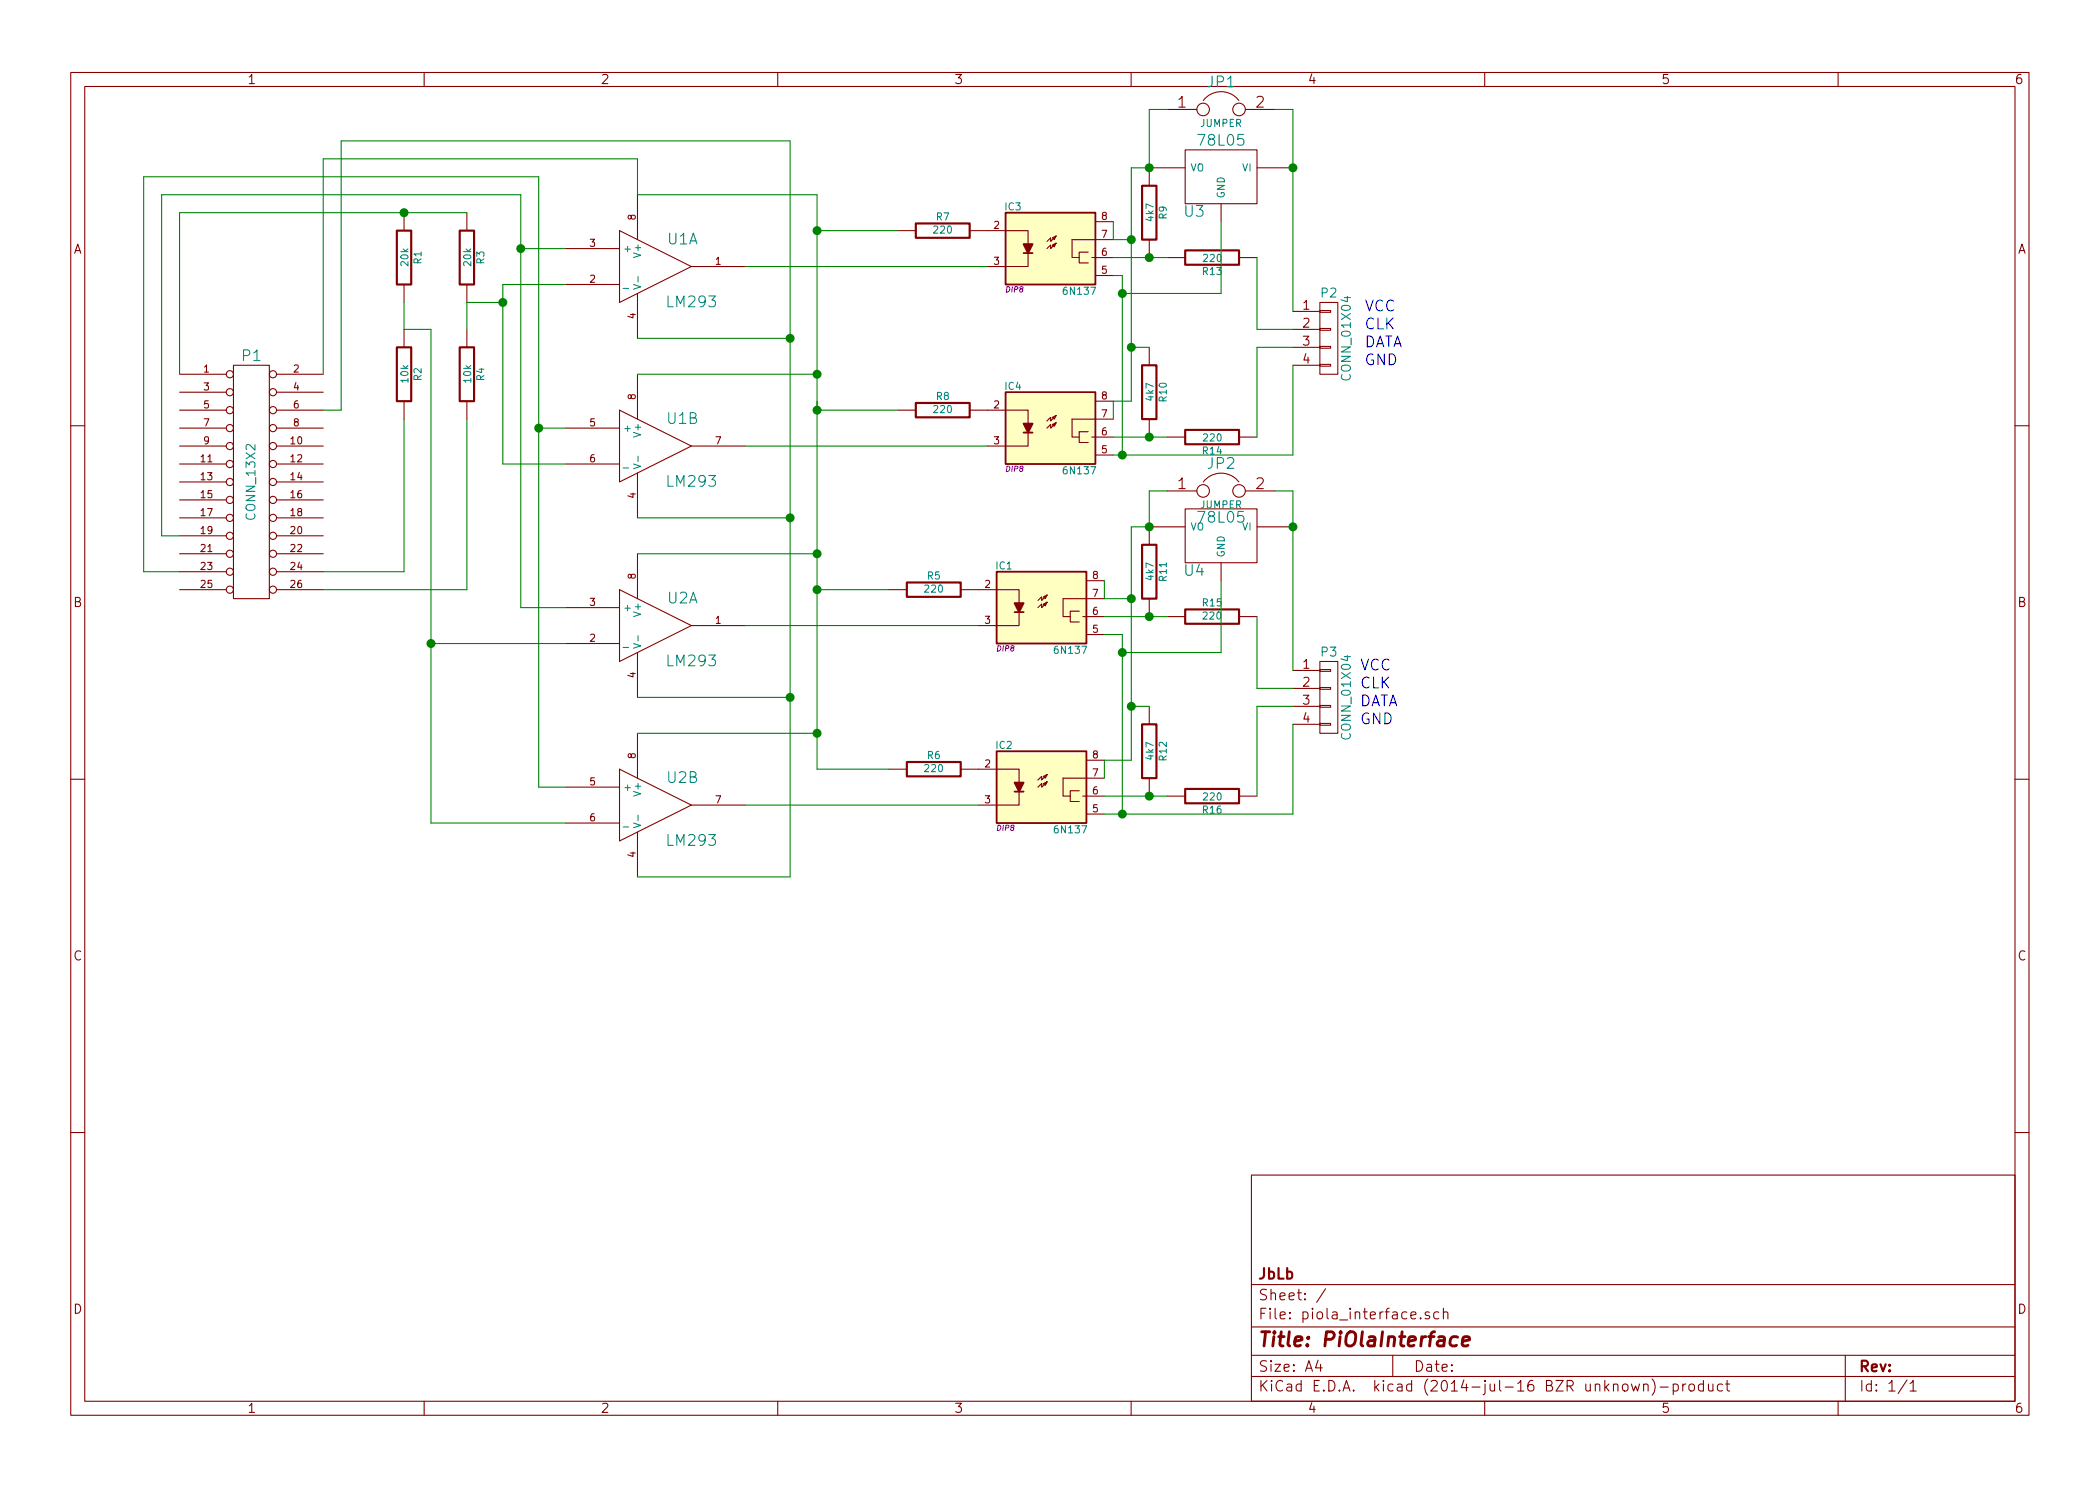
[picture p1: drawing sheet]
EESchema Schematic File Version 2
LIBS:power
LIBS:device
LIBS:transistors
LIBS:conn
LIBS:linear
LIBS:regul
LIBS:74xx
LIBS:cmos4000
LIBS:adc-dac
LIBS:memory
LIBS:xilinx
LIBS:special
LIBS:microcontrollers
LIBS:dsp
LIBS:microchip
LIBS:analog_switches
LIBS:motorola
LIBS:texas
LIBS:intel
LIBS:audio
LIBS:interface
LIBS:digital-audio
LIBS:philips
LIBS:display
LIBS:cypress
LIBS:siliconi
LIBS:opto
LIBS:atmel
LIBS:contrib
LIBS:valves
LIBS:6n137
LIBS:Conn-raspberry
LIBS:piola_interface-cache
EELAYER 25 0
EELAYER END
$Descr A4 11693 8268
encoding utf-8
Sheet 1 1
Title "PiOlaInterface"
Date ""
Rev ""
Comp "JbLb"
Comment1 ""
Comment2 ""
Comment3 ""
Comment4 ""
$EndDescr
$Comp
L LM293 U1
U 1 1
P 3650 1475
F 0 "U1" H 3800 1625 60  0000 C CNN
F 1 "LM293" H 3850 1275 60  0000 C CNN
F 2 "" H 3650 1475 60  0000 C CNN
F 3 "" H 3650 1475 60  0000 C CNN
	1    3650 1475
	1    0    0    -1  
$EndComp
$Comp
L LM293 U1
U 2 1
P 3650 2475
F 0 "U1" H 3800 2625 60  0000 C CNN
F 1 "LM293" H 3850 2275 60  0000 C CNN
F 2 "" H 3650 2475 60  0000 C CNN
F 3 "" H 3650 2475 60  0000 C CNN
	2    3650 2475
	1    0    0    -1  
$EndComp
$Comp
L LM293 U2
U 1 1
P 3650 3475
F 0 "U2" H 3800 3625 60  0000 C CNN
F 1 "LM293" H 3850 3275 60  0000 C CNN
F 2 "" H 3650 3475 60  0000 C CNN
F 3 "" H 3650 3475 60  0000 C CNN
	1    3650 3475
	1    0    0    -1  
$EndComp
$Comp
L LM293 U2
U 2 1
P 3650 4475
F 0 "U2" H 3800 4625 60  0000 C CNN
F 1 "LM293" H 3850 4275 60  0000 C CNN
F 2 "" H 3650 4475 60  0000 C CNN
F 3 "" H 3650 4475 60  0000 C CNN
	2    3650 4475
	1    0    0    -1  
$EndComp
$Comp
L CONN_13X2 P1
U 1 1
P 1400 2675
F 0 "P1" H 1400 3375 60  0000 C CNN
F 1 "CONN_13X2" V 1400 2675 50  0000 C CNN
F 2 "" H 1400 2675 60  0000 C CNN
F 3 "" H 1400 2675 60  0000 C CNN
	1    1400 2675
	1    0    0    -1  
$EndComp
$Comp
L R R1
U 1 1
P 2250 1425
F 0 "R1" V 2330 1425 40  0000 C CNN
F 1 "20k" V 2257 1426 40  0000 C CNN
F 2 "" V 2180 1425 30  0000 C CNN
F 3 "" H 2250 1425 30  0000 C CNN
	1    2250 1425
	1    0    0    -1  
$EndComp
$Comp
L R R2
U 1 1
P 2250 2075
F 0 "R2" V 2330 2075 40  0000 C CNN
F 1 "10k" V 2257 2076 40  0000 C CNN
F 2 "" V 2180 2075 30  0000 C CNN
F 3 "" H 2250 2075 30  0000 C CNN
	1    2250 2075
	1    0    0    -1  
$EndComp
$Comp
L R R3
U 1 1
P 2600 1425
F 0 "R3" V 2680 1425 40  0000 C CNN
F 1 "20k" V 2607 1426 40  0000 C CNN
F 2 "" V 2530 1425 30  0000 C CNN
F 3 "" H 2600 1425 30  0000 C CNN
	1    2600 1425
	1    0    0    -1  
$EndComp
$Comp
L R R4
U 1 1
P 2600 2075
F 0 "R4" V 2680 2075 40  0000 C CNN
F 1 "10k" V 2607 2076 40  0000 C CNN
F 2 "" V 2530 2075 30  0000 C CNN
F 3 "" H 2600 2075 30  0000 C CNN
	1    2600 2075
	1    0    0    -1  
$EndComp
$Comp
L R R7
U 1 1
P 5250 1275
F 0 "R7" V 5330 1275 40  0000 C CNN
F 1 "220" V 5257 1276 40  0000 C CNN
F 2 "" V 5180 1275 30  0000 C CNN
F 3 "" H 5250 1275 30  0000 C CNN
	1    5250 1275
	0    -1   -1   0   
$EndComp
$Comp
L R R8
U 1 1
P 5250 2275
F 0 "R8" V 5330 2275 40  0000 C CNN
F 1 "220" V 5257 2276 40  0000 C CNN
F 2 "" V 5180 2275 30  0000 C CNN
F 3 "" H 5250 2275 30  0000 C CNN
	1    5250 2275
	0    -1   -1   0   
$EndComp
$Comp
L R R5
U 1 1
P 5200 3275
F 0 "R5" V 5280 3275 40  0000 C CNN
F 1 "220" V 5207 3276 40  0000 C CNN
F 2 "" V 5130 3275 30  0000 C CNN
F 3 "" H 5200 3275 30  0000 C CNN
	1    5200 3275
	0    -1   -1   0   
$EndComp
$Comp
L R R6
U 1 1
P 5200 4275
F 0 "R6" V 5280 4275 40  0000 C CNN
F 1 "220" V 5207 4276 40  0000 C CNN
F 2 "" V 5130 4275 30  0000 C CNN
F 3 "" H 5200 4275 30  0000 C CNN
	1    5200 4275
	0    -1   -1   0   
$EndComp
Wire Wire Line
	1000 1175 1000 2075
Wire Wire Line
	2250 1675 2250 1825
Wire Wire Line
	2600 1675 2600 1825
Wire Wire Line
	1000 1175 2600 1175
Wire Wire Line
	1800 3175 2250 3175
Wire Wire Line
	2250 3175 2250 2325
Wire Wire Line
	1800 3275 2600 3275
Wire Wire Line
	2600 3275 2600 2325
Wire Wire Line
	2400 4575 3150 4575
Wire Wire Line
	3150 3575 2400 3575
Connection ~ 2400 3575
Wire Wire Line
	2800 2575 3150 2575
Wire Wire Line
	2800 1575 3150 1575
Wire Wire Line
	1000 2975 900  2975
Wire Wire Line
	900  2975 900  1075
Wire Wire Line
	900  1075 2900 1075
Wire Wire Line
	2900 1075 2900 3375
Wire Wire Line
	2900 1375 3150 1375
Wire Wire Line
	2900 3375 3150 3375
Connection ~ 2900 1375
Connection ~ 2250 1175
Wire Wire Line
	1000 3175 800  3175
Wire Wire Line
	800  3175 800  975 
Wire Wire Line
	800  975  3000 975 
Wire Wire Line
	3000 975  3000 4375
Wire Wire Line
	3000 2375 3150 2375
Wire Wire Line
	3000 4375 3150 4375
Connection ~ 3000 2375
Wire Wire Line
	2600 1675 2800 1675
Wire Wire Line
	2800 1575 2800 2575
Connection ~ 2800 1675
Wire Wire Line
	2250 1825 2400 1825
Wire Wire Line
	2400 1825 2400 4575
Wire Wire Line
	4150 1475 5500 1475
Wire Wire Line
	4150 2475 5500 2475
Wire Wire Line
	4150 3475 5450 3475
Wire Wire Line
	4150 4475 5450 4475
Wire Wire Line
	4550 4075 3550 4075
Wire Wire Line
	4550 1075 4550 4275
Wire Wire Line
	4550 4275 4950 4275
Wire Wire Line
	1800 2075 1800 875 
Wire Wire Line
	1800 875  3550 875 
Wire Wire Line
	3550 875  3550 1075
Wire Wire Line
	3550 1075 4550 1075
Connection ~ 4550 4075
Wire Wire Line
	3550 3075 4550 3075
Connection ~ 4550 3075
Wire Wire Line
	3550 2075 4550 2075
Connection ~ 4550 2075
Wire Wire Line
	5000 1275 4550 1275
Connection ~ 4550 1275
Wire Wire Line
	5000 2275 4550 2275
Wire Wire Line
	4550 2275 4550 2225
Wire Wire Line
	4950 3275 4550 3275
Connection ~ 4550 3275
Wire Wire Line
	4400 4875 3550 4875
Wire Wire Line
	4400 775  4400 4875
Wire Wire Line
	4400 3875 3550 3875
Wire Wire Line
	4400 775  1900 775 
Wire Wire Line
	1900 775  1900 2275
Wire Wire Line
	1900 2275 1800 2275
Wire Wire Line
	3550 2875 4400 2875
Connection ~ 4400 2875
Connection ~ 4400 3875
Wire Wire Line
	3550 1875 4400 1875
Connection ~ 4400 1875
Connection ~ 4550 2275
$Comp
L 6N137 IC3
U 1 1
P 5850 1375
F 0 "IC3" H 5640 1605 40  0000 C CNN
F 1 "6N137" H 6010 1135 40  0000 C CNN
F 2 "DIP8" H 5650 1145 30  0000 C CIN
F 3 "" H 5850 1375 60  0000 C CNN
	1    5850 1375
	1    0    0    -1  
$EndComp
$Comp
L 6N137 IC4
U 1 1
P 5850 2375
F 0 "IC4" H 5640 2605 40  0000 C CNN
F 1 "6N137" H 6010 2135 40  0000 C CNN
F 2 "DIP8" H 5650 2145 30  0000 C CIN
F 3 "" H 5850 2375 60  0000 C CNN
	1    5850 2375
	1    0    0    -1  
$EndComp
$Comp
L 6N137 IC1
U 1 1
P 5800 3375
F 0 "IC1" H 5590 3605 40  0000 C CNN
F 1 "6N137" H 5960 3135 40  0000 C CNN
F 2 "DIP8" H 5600 3145 30  0000 C CIN
F 3 "" H 5800 3375 60  0000 C CNN
	1    5800 3375
	1    0    0    -1  
$EndComp
$Comp
L 6N137 IC2
U 1 1
P 5800 4375
F 0 "IC2" H 5590 4605 40  0000 C CNN
F 1 "6N137" H 5960 4135 40  0000 C CNN
F 2 "DIP8" H 5600 4145 30  0000 C CIN
F 3 "" H 5800 4375 60  0000 C CNN
	1    5800 4375
	1    0    0    -1  
$EndComp
Wire Wire Line
	6150 3525 6250 3525
Wire Wire Line
	6250 3525 6250 4525
Wire Wire Line
	6150 4525 7200 4525
Wire Wire Line
	6150 4325 6150 4225
Wire Wire Line
	6150 4225 6300 4225
Wire Wire Line
	6300 4225 6300 2925
Wire Wire Line
	6300 3325 6150 3325
Wire Wire Line
	6150 3325 6150 3225
Wire Wire Line
	6200 1225 6200 1325
Wire Wire Line
	6200 2225 6200 2325
Wire Wire Line
	6200 2525 7200 2525
Wire Wire Line
	6250 2525 6250 1525
Wire Wire Line
	6250 1525 6200 1525
Wire Wire Line
	6300 2225 6200 2225
Wire Wire Line
	6300 925  6300 2225
Wire Wire Line
	6200 1325 6300 1325
$Comp
L R R9
U 1 1
P 6400 1175
F 0 "R9" V 6480 1175 40  0000 C CNN
F 1 "4k7" V 6407 1176 40  0000 C CNN
F 2 "" V 6330 1175 30  0000 C CNN
F 3 "" H 6400 1175 30  0000 C CNN
	1    6400 1175
	1    0    0    -1  
$EndComp
$Comp
L R R10
U 1 1
P 6400 2175
F 0 "R10" V 6480 2175 40  0000 C CNN
F 1 "4k7" V 6407 2176 40  0000 C CNN
F 2 "" V 6330 2175 30  0000 C CNN
F 3 "" H 6400 2175 30  0000 C CNN
	1    6400 2175
	1    0    0    -1  
$EndComp
$Comp
L R R13
U 1 1
P 6750 1425
F 0 "R13" V 6830 1425 40  0000 C CNN
F 1 "220" V 6757 1426 40  0000 C CNN
F 2 "" V 6680 1425 30  0000 C CNN
F 3 "" H 6750 1425 30  0000 C CNN
	1    6750 1425
	0    1    1    0   
$EndComp
$Comp
L R R14
U 1 1
P 6750 2425
F 0 "R14" V 6830 2425 40  0000 C CNN
F 1 "220" V 6757 2426 40  0000 C CNN
F 2 "" V 6680 2425 30  0000 C CNN
F 3 "" H 6750 2425 30  0000 C CNN
	1    6750 2425
	0    1    1    0   
$EndComp
$Comp
L R R11
U 1 1
P 6400 3175
F 0 "R11" V 6480 3175 40  0000 C CNN
F 1 "4k7" V 6407 3176 40  0000 C CNN
F 2 "" V 6330 3175 30  0000 C CNN
F 3 "" H 6400 3175 30  0000 C CNN
	1    6400 3175
	1    0    0    -1  
$EndComp
$Comp
L R R12
U 1 1
P 6400 4175
F 0 "R12" V 6480 4175 40  0000 C CNN
F 1 "4k7" V 6407 4176 40  0000 C CNN
F 2 "" V 6330 4175 30  0000 C CNN
F 3 "" H 6400 4175 30  0000 C CNN
	1    6400 4175
	1    0    0    -1  
$EndComp
$Comp
L R R15
U 1 1
P 6750 3425
F 0 "R15" V 6830 3425 40  0000 C CNN
F 1 "220" V 6757 3426 40  0000 C CNN
F 2 "" V 6680 3425 30  0000 C CNN
F 3 "" H 6750 3425 30  0000 C CNN
	1    6750 3425
	0    -1   -1   0   
$EndComp
$Comp
L R R16
U 1 1
P 6750 4425
F 0 "R16" V 6830 4425 40  0000 C CNN
F 1 "220" V 6757 4426 40  0000 C CNN
F 2 "" V 6680 4425 30  0000 C CNN
F 3 "" H 6750 4425 30  0000 C CNN
	1    6750 4425
	0    1    1    0   
$EndComp
Wire Wire Line
	6200 1425 6500 1425
Connection ~ 6400 1425
Wire Wire Line
	6200 2425 6500 2425
Connection ~ 6400 2425
Wire Wire Line
	6150 3425 6500 3425
Connection ~ 6400 3425
Wire Wire Line
	6150 4425 6500 4425
Connection ~ 6400 4425
Wire Wire Line
	6400 3925 6300 3925
Connection ~ 6300 3925
Wire Wire Line
	6300 2925 6400 2925
Connection ~ 6300 3325
Wire Wire Line
	6300 925  6400 925 
Connection ~ 6300 1325
Wire Wire Line
	6400 1925 6300 1925
Connection ~ 6300 1925
$Comp
L CONN_01X04 P3
U 1 1
P 7400 3875
F 0 "P3" H 7400 4125 50  0000 C CNN
F 1 "CONN_01X04" V 7500 3875 50  0000 C CNN
F 2 "" H 7400 3875 60  0000 C CNN
F 3 "" H 7400 3875 60  0000 C CNN
	1    7400 3875
	1    0    0    -1  
$EndComp
$Comp
L CONN_01X04 P2
U 1 1
P 7400 1875
F 0 "P2" H 7400 2125 50  0000 C CNN
F 1 "CONN_01X04" V 7500 1875 50  0000 C CNN
F 2 "" H 7400 1875 60  0000 C CNN
F 3 "" H 7400 1875 60  0000 C CNN
	1    7400 1875
	1    0    0    -1  
$EndComp
Wire Wire Line
	7000 1425 7000 1825
Wire Wire Line
	7000 1825 7200 1825
Wire Wire Line
	7000 2425 7000 1925
Wire Wire Line
	7000 1925 7200 1925
Wire Wire Line
	7000 4425 7000 3925
Wire Wire Line
	7000 3925 7200 3925
Connection ~ 6250 4525
Connection ~ 6250 2525
$Comp
L 78L05 U3
U 1 1
P 6800 975
F 0 "U3" H 6950 779 60  0000 C CNN
F 1 "78L05" H 6800 1175 60  0000 C CNN
F 2 "" H 6800 975 60  0000 C CNN
F 3 "" H 6800 975 60  0000 C CNN
	1    6800 975 
	-1   0    0    -1  
$EndComp
$Comp
L 78L05 U4
U 1 1
P 6800 2975
F 0 "U4" H 6950 2779 60  0000 C CNN
F 1 "78L05" H 6800 3075 60  0000 C CNN
F 2 "" H 6800 2975 60  0000 C CNN
F 3 "" H 6800 2975 60  0000 C CNN
	1    6800 2975
	-1   0    0    -1  
$EndComp
Wire Wire Line
	7000 3425 7000 3825
Wire Wire Line
	7000 3825 7200 3825
Wire Wire Line
	7200 4525 7200 4025
Wire Wire Line
	7200 2725 7200 3725
Wire Wire Line
	6800 3225 6800 3625
Wire Wire Line
	6800 3625 6250 3625
Connection ~ 6250 3625
$Comp
L JUMPER JP2
U 1 1
P 6800 2725
F 0 "JP2" H 6800 2875 60  0000 C CNN
F 1 "JUMPER" H 6800 2645 40  0000 C CNN
F 2 "" H 6800 2725 60  0000 C CNN
F 3 "" H 6800 2725 60  0000 C CNN
	1    6800 2725
	1    0    0    -1  
$EndComp
Wire Wire Line
	6400 2925 6400 2725
Wire Wire Line
	6400 2725 6500 2725
Wire Wire Line
	7100 2725 7200 2725
Connection ~ 7200 2925
Connection ~ 6400 2925
$Comp
L JUMPER JP1
U 1 1
P 6800 600
F 0 "JP1" H 6800 750 60  0000 C CNN
F 1 "JUMPER" H 6800 520 40  0000 C CNN
F 2 "" H 6800 600 60  0000 C CNN
F 3 "" H 6800 600 60  0000 C CNN
	1    6800 600 
	1    0    0    -1  
$EndComp
Wire Wire Line
	7200 2525 7200 2025
Wire Wire Line
	7200 600  7200 1725
Wire Wire Line
	7200 600  7100 600 
Connection ~ 7200 925 
Wire Wire Line
	6400 925  6400 600 
Wire Wire Line
	6400 600  6500 600 
Wire Wire Line
	6800 1225 6800 1625
Wire Wire Line
	6800 1625 6250 1625
Connection ~ 6250 1625
Connection ~ 6400 925 
Text Notes 7600 1825 0    60   ~ 0
CLK
Text Notes 7600 1925 0    60   ~ 0
DATA
Text Notes 7600 2025 0    60   ~ 0
GND
Text Notes 7600 1725 0    60   ~ 0
VCC
Text Notes 7575 3825 0    60   ~ 0
CLK
Text Notes 7575 3925 0    60   ~ 0
DATA
Text Notes 7575 4025 0    60   ~ 0
GND
Text Notes 7575 3725 0    60   ~ 0
VCC
$EndSCHEMATC
